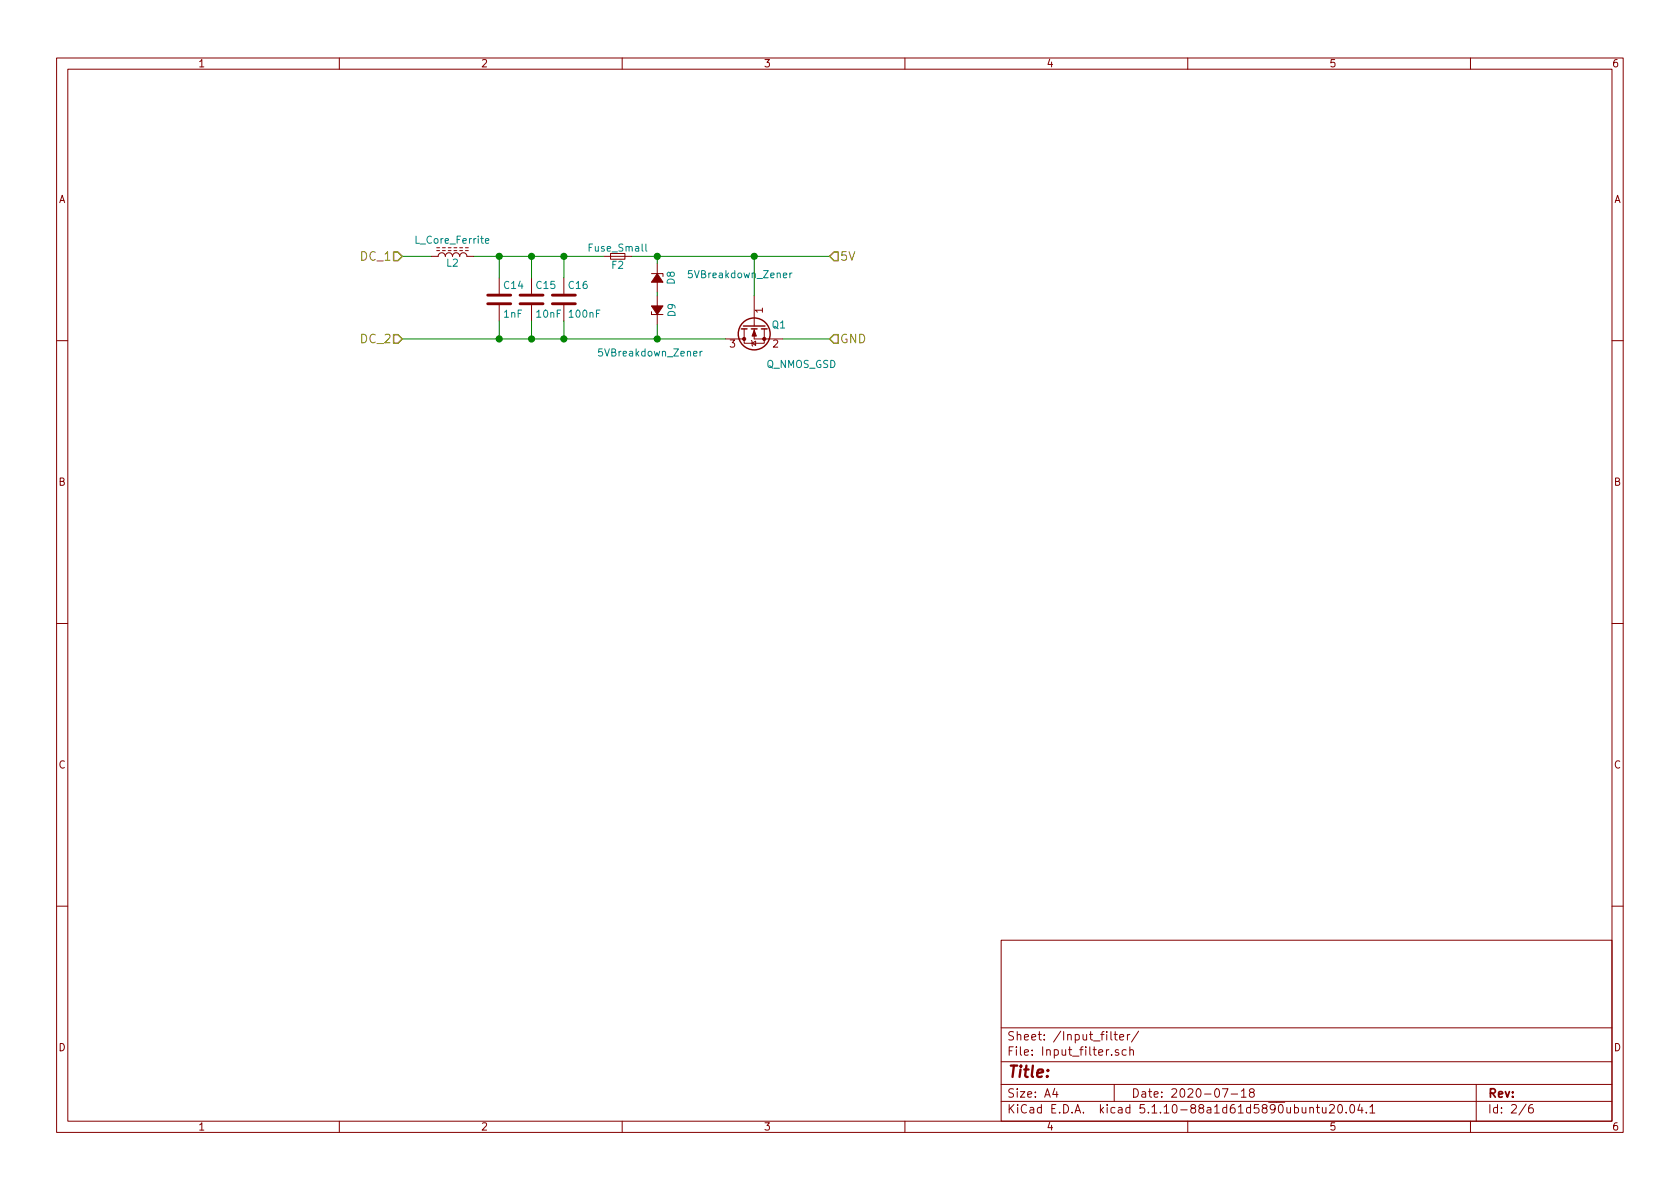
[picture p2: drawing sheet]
<svg xmlns="http://www.w3.org/2000/svg" width="297mm" height="210mm" viewBox="0 0 297 210" stroke-linecap="round" stroke-linejoin="round" font-family="sans-serif">
<g fill="none" stroke="#840000" stroke-width=".18">
<path d="M10 10.3h277v189.9h-277zM12 12.2h273v186.1h-273zM60 10.3v1.9M110 10.3v1.9M160 10.3v1.9M210 10.3v1.9M260 10.3v1.9M76.2 45.3h1.3a.63 .63 0 0 1 .6-.6 .63 .63 0 0 1 .6 .6 .63 .63 0 0 1 .7-.6 .63 .63 0 0 1 .6 .6 .63 .63 0 0 1 .6-.6 .63 .63 0 0 1 .7 .6 .63 .63 0 0 1 .6-.6 .63 .63 0 0 1 .6 .6h1.3M77.2 44.3h.5M78.2 44.3h.5M79.2 44.3h.6M80.3 44.3h.5"/>
<path d="M81.3 44.3h.5M82.3 44.3h.5M88.3 49.1v2.8M88.3 54v2.8M94 49.1v2.8M94 54v2.8M99.7 49.1v2.8M99.7 54v2.8M107.9 44.8h2.6v1h-2.6zM115.2 55.1v.5h2M115.2 48.4h2v.5M116.2 46.6v5.1"/>
<path d="M116.2 52.3v5.1M128.3 59.9h3.3M131.6 58.2v1.7M133.3 52.3v5.1M133.3 57.4v.3M133.3 58.2v1.7h5.1M135.1 58.2v2.5h-3.5v-.8M10 60.2h2M132.8 60.2l.2 .1v.8l.1 .1M133 60.7l.6-.4v.8zM285 60.2h2M10 110.3h2"/>
<path d="M285 110.3h2M10 160.2h2M177 166.3h108v32h-108zM285 160.2h2M60 198.3v1.9M110 198.3v1.9M160 198.3v1.9M177 194.8h108M177 191.8h108M177 187.8h108M177 181.8h108M186.5 192.5l-.4 1h1"/>
<path d="M186.8 193v1M196.4 182.4v1.3l.2 .2M197 182.9h.6M197 191.8v3M197.2 182.4v1.3l.4 .2M197.8 185.7a.37 .37 0 0 0-.6 .1l.1 .2 .5 .2v.1l-.2 .3-.4-.1M198 183.4l.7-.1-.1-.3-.4-.1-.2 .2v.7h.6M199.1 185.7l-.4-.1-.3 .3 .1 .6 .2 .1 .4-.1M199.3 182.9v1M199.8 185.7a.37 .37 0 0 1 .6 .1v.8M199.8 182.9l-.3 .1-.2 .2M199.8 185.1v1.5"/>
<path d="M201.3 182.3l-1.2 2M210 198.3v1.9M216.1 192.5h1l-.6 1.5M217.7 193.5h1.1M219.5 193l.4-.5v1.5M219.5 194h.8M221.2 193.2l-.3-.3 .1-.2 .2-.2 .4 .1 .2 .2-.1 .2-.6 .2a.48 .48 0 0 0-.1 .7l.2 .1 .5-.1a.48 .48 0 0 0-.1-.7h-.1M231.6 196l.2-.2 .4 .1v.9M231.6 195.8v1M232.7 195.8h.6M232.9 195.3v1.3l.4 .2M233.8 195.8l.1 .9 .3 .1 .2-.1"/>
<path d="M234.4 195.8v1M235.1 195.5l.2-.2h.4l.2 .5-.9 1h.9M236.7 195.4l.3-.1a.94 .94 0 0 1 0 1.5h-.1a1 1 0 0 1-.2-1.4zM238 196.7v.1M238.8 195.5l.3-.2a.94 .94 0 0 1 0 1.5 .82 .82 0 0 1-.3-1.3zM240.4 195.2l-.3 1.1h.9M240.8 195.8v1M241.6 196.7v.1M242.2 195.8l.4-.5v1.5M242.2 196.8h.9M260 198.3v1.9M261 191.8v6.5"/>
<path d="M269.8 195.2l-1.2 2M271 195.3a.62 .62 0 0 0-.7 .7v.7l.3 .1 .4-.1 .1-.5-.1-.2-.4-.1-.3 .3"/>
</g>
<path d="M86.2 53.7h4.1M86.2 52.2h4.1M91.9 53.7h4.1M91.9 52.2h4.1M97.7 53.7h4M97.7 52.2h4" fill="none" stroke="#840000" stroke-width=".51"/>
<path d="M85.8 42.6l.6-.1v-.3h-.4l-.2 .2 .1 .6h.5M114.2 43.1v1.1l.2 .2M139.6 48.3v.8M140 48.3l-.4 .2M123.8 62.1v.9M124.2 62.1l-.4 .3" fill="none" stroke="#008484" stroke-width=".18"/>
<g fill="none" stroke="#840000" stroke-width=".25">
<path d="M131.1 58.2h1M131.4 57.7h3.9M132.8 58.2h1.1M134.6 58.2h1"/>
<circle cx="133.3" cy="59" r="2.82"/>
</g>
<g fill="#840000" stroke="#840000" stroke-width=".18">
<path d="M133.3 58.4l.4 1h-.7z"/>
<path d="M115.2 54.1h2l-1 1.5z"/>
<path d="M116.2 48.4l1 1.5h-2z"/>
<circle cx="135.1" cy="59.9" r=".28"/>
<circle cx="131.6" cy="59.9" r=".28"/>
</g>
<g fill="none" stroke="#008400" stroke-width=".18">
<path d="M71.1 45.3h5.1M71.1 59.9h57.2M83.8 45.3h22.9M88.3 45.3v3.8M88.3 56.8v3.1M94 45.3v3.8M94 56.8v3.1M99.7 45.3v3.8M99.7 56.8v3.1M111.8 45.3h34.9M116.2 45.3v1.3M116.2 51.7v.6"/>
<path d="M116.2 57.4v2.5M133.3 45.3v7M138.4 59.9h8.3"/>
</g>
<path d="M69.6 44.6h.8l.7 .7-.7 .8h-.8zM69.6 59.2h.8l.7 .7-.7 .8h-.8zM147.4 59.2h.8v1.5h-.8l-.7-.8zM147.4 44.6h.8v1.5h-.8l-.7-.8z" fill="none" stroke="#848400" stroke-width=".25"/>
<g fill="#008400" stroke="#008400" stroke-width=".25">
<circle cx="94" cy="45.3" r=".51"/>
<circle cx="99.7" cy="45.3" r=".51"/>
<circle cx="133.4" cy="45.3" r=".51"/>
<circle cx="116.2" cy="59.9" r=".51"/>
<circle cx="88.3" cy="45.3" r=".51"/>
<circle cx="116.2" cy="45.3" r=".51"/>
<circle cx="88.3" cy="59.9" r=".51"/>
<circle cx="94" cy="59.9" r=".51"/>
<circle cx="99.7" cy="59.9" r=".51"/>
</g>
<text font-size="2.8" fill="#840000" x="178" y="190.5">Title:</text>
<g font-size="2.1" fill="#848400">
<text x="63.9" y="46.1">DC_1</text>
<text x="148.5" y="46.1">5V</text>
<text x="63.9" y="60.7">DC_2</text>
<text x="148.5" y="60.7">GND</text>
</g>
<g font-size="2.1" fill="#840000">
<text x="178" y="184">Sheet: /Input_filter/</text>
<text x="178" y="186.7">File: Input_filter.sch</text>
<text x="178" y="196.9">KiCad E.D.A. kicad 5.1.10-88a1d61d5890ubuntu20.04.1</text>
<text x="178" y="194.1">Size: A4</text>
<text x="200" y="194.1">Date: 2020-07-18</text>
<text x="263" y="194.1">Rev:</text>
<text x="263" y="196.9">Id: 2/6</text>
</g>
<g font-size="1.8" fill="#840000">
<text x="35" y="11.9">1</text>
<text x="85" y="11.9">2</text>
<text x="135" y="11.9">3</text>
<text x="185" y="11.9">4</text>
<text x="235" y="11.9">5</text>
<text x="285" y="11.9">6</text>
<text x="10.4" y="35.9">A</text>
<text x="285.4" y="35.9">A</text>
<text x="134.9" y="55.3" transform="rotate(-90 134.9 55.3)">1</text>
<text x="129.1" y="61.5">3</text>
<text x="136.7" y="61.5">2</text>
<text x="10.4" y="85.9">B</text>
<text x="285.4" y="85.9">B</text>
<text x="10.4" y="135.9">C</text>
<text x="285.4" y="135.9">C</text>
<text x="10.4" y="185.9">D</text>
<text x="285.4" y="185.9">D</text>
<text x="35" y="199.9">1</text>
<text x="85" y="199.9">2</text>
<text x="135" y="199.9">3</text>
<text x="185" y="199.9">4</text>
<text x="235" y="199.9">5</text>
<text x="285" y="199.9">6</text>
</g>
<g font-size="1.8" fill="#008484">
<text x="73.7" y="43.1">L_Core_Ferrite</text>
<text x="79" y="47.2">L2</text>
<text x="104.3" y="44.5">Fuse_Small</text>
<text x="108.2" y="47.5">F2</text>
<text x="89.2" y="51.1">C14</text>
<text x="94.9" y="51.1">C15</text>
<text x="100.6" y="51.1">C16</text>
<text x="119.3" y="50.3" transform="rotate(-90 119.3 50.3)">D8</text>
<text x="122.1" y="49.2">5VBreakdown_Zener</text>
<text x="89.1" y="56.2">1nF</text>
<text x="94.9" y="56.2">10nF</text>
<text x="100.8" y="56.2">100nF</text>
<text x="119.4" y="56" transform="rotate(-90 119.4 56)">D9</text>
<text x="136.6" y="58.1">Q1</text>
<text x="106.2" y="63">5VBreakdown_Zener</text>
<text x="135.5" y="65.1">Q_NMOS_GSD</text>
</g>
</svg>
